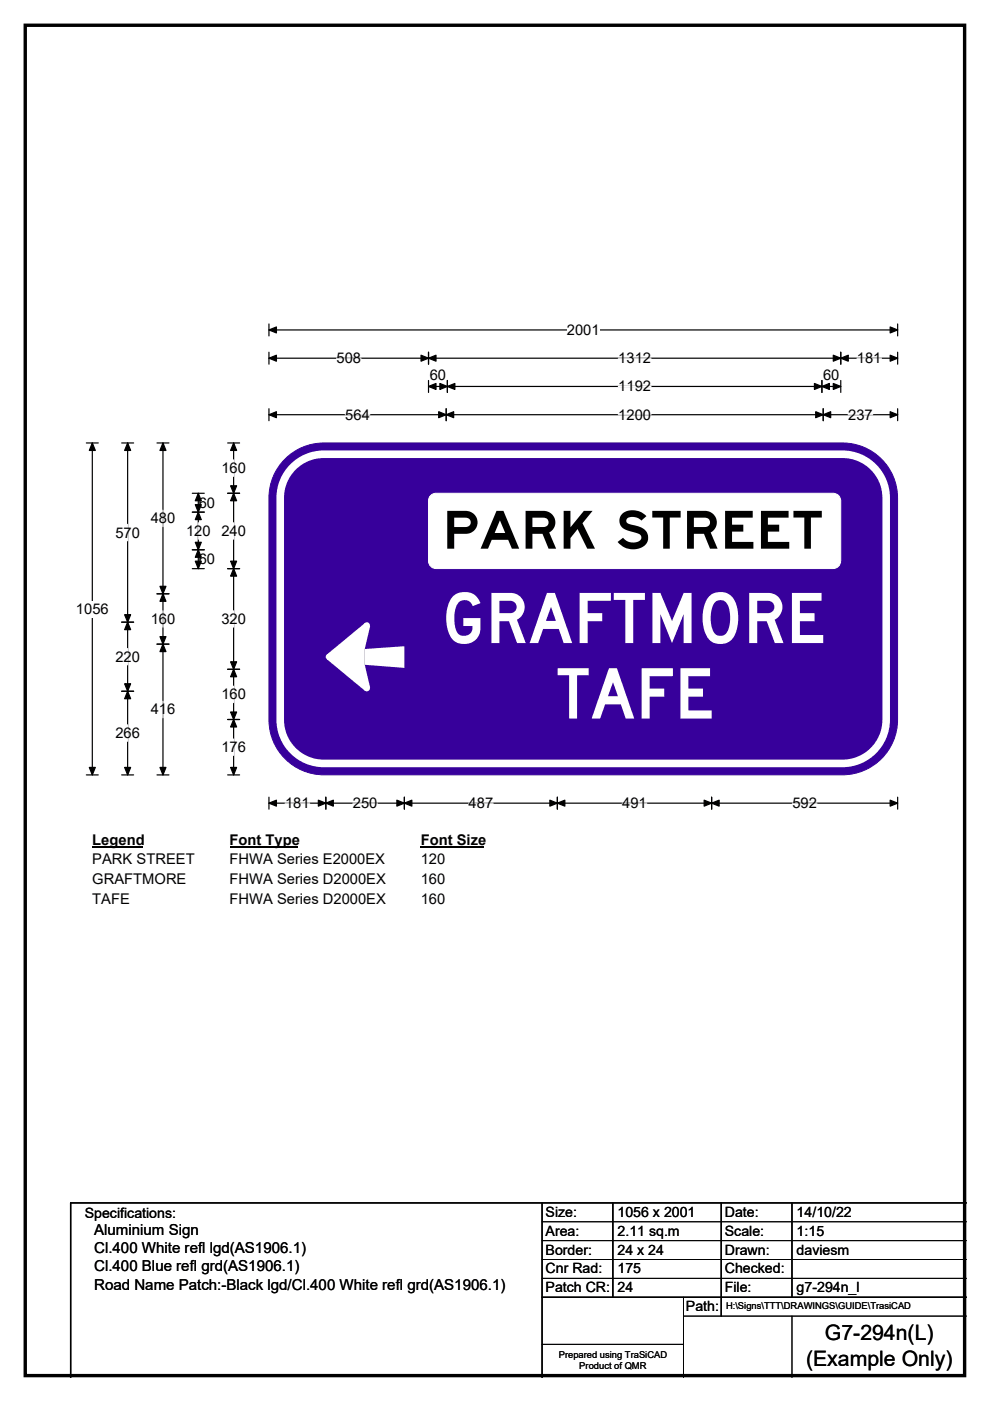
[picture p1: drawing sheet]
<svg xmlns="http://www.w3.org/2000/svg" width="210mm" height="297mm" viewBox="0 0 210 297" stroke-linecap="round" stroke-linejoin="round" font-family="sans-serif">
<path d="M5.4 5.4h199.2v286.3h-199.2z" fill="none" stroke="#000" stroke-width=".72"/>
<path d="M57 70h133.4M57 68.7v2.5M190.4 68.7v2.5" fill="none" stroke="#000" stroke-width=".25"/>
<path d="M57 70l1.6-.7v1.3zM188.8 69.3l1.6 .7-1.6 .6z" fill="#000" stroke="#000" stroke-width=".25"/>
<path d="M120.2 68.2h7v3.5h-7z" fill="#fff"/>
<g fill="none" stroke="#000" stroke-width=".25">
<path d="M57 75.9h133.4M57 74.7v2.5M90.9 74.7v2.5M178.3 74.7v2.5M190.4 74.7v2.5M18.3 93.9h2.5M19.6 93.9v70.4M57 86.7v2.5M57 87.9h133.4M90.9 80.7v2.5M90.9 81.9h87.4M94.6 86.7v2.5"/>
<path d="M94.9 80.7v2.5M174.3 80.7v2.5M174.6 86.7v2.5M178.3 80.7v2.5M190.4 86.7v2.5M18.3 164.3h2.5M57 169v2.6M57 170.3h133.4M69.1 169v2.6M85.8 169v2.6M118.2 169v2.6M150.9 169v2.6"/>
<path d="M190.4 169v2.6"/>
</g>
<g fill="#000" stroke="#000" stroke-width=".25">
<path d="M57 75.9l1.6-.6v1.3zM90.9 75.9l1.6-.6v1.3zM89.3 75.3l1.6 .6-1.6 .7zM176.7 75.3l1.6 .6-1.6 .7zM178.3 75.9l1.6-.6v1.3zM188.8 75.3l1.6 .6-1.6 .7zM19.6 93.9l.6 1.6h-1.3zM57 87.9l1.6-.6v1.3zM90.9 81.9l1.6-.6v1.3zM94.6 87.9l1.6-.6v1.3zM93 87.3l1.6 .6-1.6 .7zM94.9 81.9l1.6-.6v1.3z"/>
<path d="M93.3 81.3l1.6 .6-1.6 .7zM172.7 81.3l1.6 .6-1.6 .7zM174.3 81.9l1.6-.6v1.3zM173 87.3l1.6 .6-1.6 .7zM174.6 87.9l1.6-.6v1.3zM176.7 81.3l1.6 .6-1.6 .7zM188.8 87.3l1.6 .6-1.6 .7zM18.9 162.7h1.3l-.6 1.6zM57 170.3l1.6-.6v1.2zM69.1 170.3l1.6-.6v1.2zM67.5 169.7l1.6 .6-1.6 .6zM84.2 169.7l1.6 .6-1.6 .6z"/>
<path d="M85.8 170.3l1.6-.6v1.2zM116.6 169.7l1.6 .6-1.6 .6zM118.2 170.3l1.6-.6v1.2zM149.4 169.7l1.5 .6-1.5 .6zM150.9 170.3l1.6-.6v1.2zM188.8 169.7l1.6 .6-1.6 .6z"/>
</g>
<path d="M71.4 75.9h5.2M131.1 75.9h7M181.8 75.9h5.2M73.2 87.9h5.2M131.1 81.9h7M131.1 87.9h7M179.9 87.9h5.2M60.5 170.3h5.2M74.8 170.3h5.3M99.4 170.3h5.2M132 170.3h5.2M168.1 170.3h5.2" fill="none" stroke="#fff" stroke-width=".25"/>
<path d="M16.1 127.4h7v3.5h-7z" fill="#fff"/>
<g fill="none" stroke="#000" stroke-width=".25">
<path d="M25.8 93.9h2.5M27.1 93.9v70.4M33.3 93.9h2.5M34.6 93.9v70.4M48.3 93.9h2.5M49.6 93.9v70.4M40.8 108.6h2.5M40.8 116.6h2.5M40.8 104.6h2.5M42.1 104.6v16M48.3 104.6h2.5M25.8 131.9h2.5"/>
<path d="M33.3 125.9h2.5M33.3 136.6h2.5M40.8 120.6h2.5M48.3 120.6h2.5M25.8 146.6h2.5M48.3 141.9h2.5M48.3 152.5h2.5M25.8 164.3h2.5M33.3 164.3h2.5M48.3 164.3h2.5"/>
</g>
<g fill="#000" stroke="#000" stroke-width=".25">
<path d="M27.1 93.9l.6 1.6h-1.3zM34.6 93.9l.6 1.6h-1.3zM49.6 93.9l.6 1.6h-1.3zM42.1 108.6l.6 1.6h-1.3zM41.4 115h1.3l-.6 1.6zM42.1 104.6l.6 1.6h-1.3zM41.4 107h1.3l-.6 1.6zM42.1 116.6l.6 1.6h-1.3zM49.6 104.6l.6 1.6h-1.3zM48.9 103h1.3l-.6 1.6zM27.1 131.9l.6 1.6h-1.3zM26.4 130.3h1.3l-.6 1.6z"/>
<path d="M34.6 125.9l.6 1.6h-1.3zM33.9 135h1.3l-.6 1.6zM33.9 124.3h1.3l-.6 1.6zM34.6 136.6l.6 1.6h-1.3zM41.4 119h1.3l-.6 1.6zM48.9 119h1.3l-.6 1.6zM49.6 120.6l.6 1.6h-1.3zM26.4 145h1.3l-.6 1.6zM27.1 146.6l.6 1.5h-1.3zM48.9 140.3h1.3l-.6 1.6zM49.6 141.9l.6 1.6h-1.3zM48.9 151h1.3l-.6 1.5z"/>
<path d="M49.6 152.5l.6 1.6h-1.3zM26.4 162.7h1.3l-.6 1.6zM33.9 162.7h1.3l-.6 1.6zM48.9 162.7h1.3l-.6 1.6z"/>
</g>
<path d="M49.6 97.5v3.5M27.1 111.2v3.5M34.6 108.2v3.5M42.1 110.8v3.5M49.6 110.8v3.5M27.1 137.5v3.5M34.6 129.5v3.5M49.6 129.5v3.5M27.1 153.7v3.5M34.6 148.7v3.5M49.6 145.5v3.5M49.6 156.7v3.5" fill="none" stroke="#fff" stroke-width=".25"/>
<path d="M19.6 176.3h10.7v3.5h-10.7z" fill="#fff"/>
<path d="M19.6 179.6h10.7" fill="none" stroke="#000" stroke-width=".32"/>
<path d="M48.7 176.3h14.4v3.5h-14.4z" fill="#fff"/>
<path d="M48.7 179.6h14.4" fill="none" stroke="#000" stroke-width=".32"/>
<path d="M89.2 176.3h13.5v3.5h-13.5z" fill="#fff"/>
<path d="M89.2 179.6h13.5" fill="none" stroke="#000" stroke-width=".32"/>
<g fill="#fff">
<path d="M19.6 180.5h21.6v3.5h-21.6z"/>
<path d="M48.7 180.5h32.9v3.5h-32.9z"/>
<path d="M89.2 180.5h5.2v3.5h-5.2z"/>
<path d="M19.6 184.7h19.8v3.5h-19.8z"/>
<path d="M48.7 184.7h33v3.5h-33z"/>
<path d="M89.2 184.7h5.2v3.5h-5.2z"/>
<path d="M19.6 188.8h7.9v3.5h-7.9z"/>
<path d="M48.7 188.8h33v3.5h-33z"/>
<path d="M89.2 188.8h5.2v3.5h-5.2z"/>
</g>
<path d="M60.5 97.3a11.6 11.6 0 0 1 8.2-3.4h110a11.7 11.7 0 0 1 11.7 11.7v47a11.7 11.7 0 0 1-11.7 11.7h-110a11.7 11.7 0 0 1-11.7-11.7v-47a11.6 11.6 0 0 1 3.5-8.3z" fill-rule="evenodd" fill="#37009b" stroke="#37009b" stroke-width=".21"/>
<path d="M61.8 99.4a9.2 9.2 0 0 1 6.9-3.1h110a9.3 9.3 0 0 1 9.3 9.3v47a9.3 9.3 0 0 1-9.3 9.3h-110a9.2 9.2 0 0 1-9.3-9.3v-47a9.2 9.2 0 0 1 2.4-6.2z" fill="none" stroke="#fff" stroke-width="1.6"/>
<g fill="#fff">
<path d="M77.4 137.6l8.4-.6v4.6l-8.4-.7z"/>
<path d="M69.4 138.7l8-6.6 1.1 .6-1.1 4.9v3.3l1.1 4.9-1.1 .7-8-6.7z" fill-rule="evenodd"/>
<circle cx="77.8" cy="132.6" r=".66"/>
<circle cx="69.7" cy="139.3" r=".66"/>
<circle cx="77.8" cy="145.9" r=".66"/>
</g>
<path d="M91.5 104.9l1-.3h84.2a1.59 1.59 0 0 1 1.6 1.6v12.7a1.61 1.61 0 0 1-1.6 1.6h-84.2a1.59 1.59 0 0 1-1.6-1.6v-12.7l.1-.5z" fill-rule="evenodd" fill="#fff" stroke="#fff" stroke-width=".21"/>
<path d="M115 255v37M130 255v20M153 255v24M168 255v20M205 255h-190v37M115 275h90" fill="none" stroke="#000" stroke-width=".3"/>
<path d="M115 259h90M115 263h90M115 267h90M115 271h90M145 279h60M145 275v17M168 279v13M115 285h30" fill="none" stroke="#000" stroke-width=".21"/>
<g font-size="14.8" fill="#fff">
<text x="93.6" y="136.4">GRAFTMORE</text>
<text x="118" y="152.3">TAFE</text>
</g>
<text font-size="11.1" x="93.8" y="116.3">PARK STREET</text>
<g font-size="4.5">
<text x="175" y="284.2">G7-294n(L)</text>
<text x="171" y="289.6">(Example Only)</text>
</g>
<g font-size="3.2">
<text x="20" y="261.9">Aluminium Sign</text>
<text x="20" y="265.7">Cl.400 White refl lgd(AS1906.1)</text>
<text x="20" y="269.6">Cl.400 Blue refl grd(AS1906.1)</text>
<text x="20" y="273.4">Road Name Patch:-Black lgd/Cl.400 White refl grd(AS1906.1)</text>
</g>
<g font-size="3.1">
<text x="120.2" y="71">2001</text>
<text x="71.4" y="77">508</text>
<text x="131.1" y="77">1312</text>
<text x="181.8" y="77">181</text>
<text x="91.1" y="80.5">60</text>
<text x="131.1" y="83">1192</text>
<text x="174.6" y="80.5">60</text>
<text x="73.2" y="89">564</text>
<text x="131.1" y="89">1200</text>
<text x="179.9" y="89">237</text>
<text x="46.9" y="100.3">160</text>
<text x="42.2" y="107.6">60</text>
<text x="24.5" y="114">570</text>
<text x="32" y="111">480</text>
<text x="39.5" y="113.6">120</text>
<text x="46.9" y="113.6">240</text>
<text x="42.2" y="119.6">60</text>
<text x="16.1" y="130.2">1056</text>
<text x="32" y="132.3">160</text>
<text x="46.9" y="132.3">320</text>
<text x="24.5" y="140.3">220</text>
<text x="46.9" y="148.3">160</text>
<text x="32" y="151.5">416</text>
<text x="24.5" y="156.5">266</text>
<text x="46.9" y="159.5">176</text>
<text x="60.5" y="171.3">181</text>
<text x="74.8" y="171.3">250</text>
<text x="99.4" y="171.3">487</text>
<text x="132" y="171.3">491</text>
<text x="168.1" y="171.3">592</text>
<text x="19.6" y="179.1">Legend</text>
<text x="48.7" y="179.1">Font Type</text>
<text x="89.2" y="179.1">Font Size</text>
<text x="19.6" y="183.3">PARK STREET</text>
<text x="48.7" y="183.3">FHWA Series E2000EX</text>
<text x="89.2" y="183.3">120</text>
<text x="19.6" y="187.5">GRAFTMORE</text>
<text x="19.6" y="191.6">TAFE</text>
<text x="48.7" y="187.5">FHWA Series D2000EX</text>
<text x="48.7" y="191.6">FHWA Series D2000EX</text>
<text x="89.2" y="187.5">160</text>
<text x="89.2" y="191.6">160</text>
</g>
<g font-size="3">
<text x="115.7" y="258">Size:</text>
<text x="131" y="258">1056 x 2001</text>
<text x="153.7" y="258">Date:</text>
<text x="169" y="258">14/10/22</text>
<text x="18" y="258.2">Specifications:</text>
<text x="115.7" y="262">Area:</text>
<text x="131" y="262">2.11 sq.m</text>
<text x="153.7" y="262">Scale:</text>
<text x="169" y="262">1:15</text>
<text x="115.7" y="266">Border:</text>
<text x="115.7" y="270">Cnr Rad:</text>
<text x="131" y="266">24 x 24</text>
<text x="131" y="270">175</text>
<text x="153.7" y="266">Drawn:</text>
<text x="153.7" y="270">Checked:</text>
<text x="169" y="266">daviesm</text>
<text x="115.7" y="274">Patch CR:</text>
<text x="131" y="274">24</text>
<text x="153.7" y="274">File:</text>
<text x="169" y="274">g7-294n_l</text>
<text x="145.5" y="278">Path:</text>
</g>
<g font-size="2">
<text x="154" y="277.6">H:\Signs\TTT\DRAWINGS\GUIDE\TrasiCAD</text>
<text x="118.5" y="287.8">Prepared using TraSiCAD</text>
<text x="122.9" y="290.2">Product of QMR</text>
</g>
</svg>
